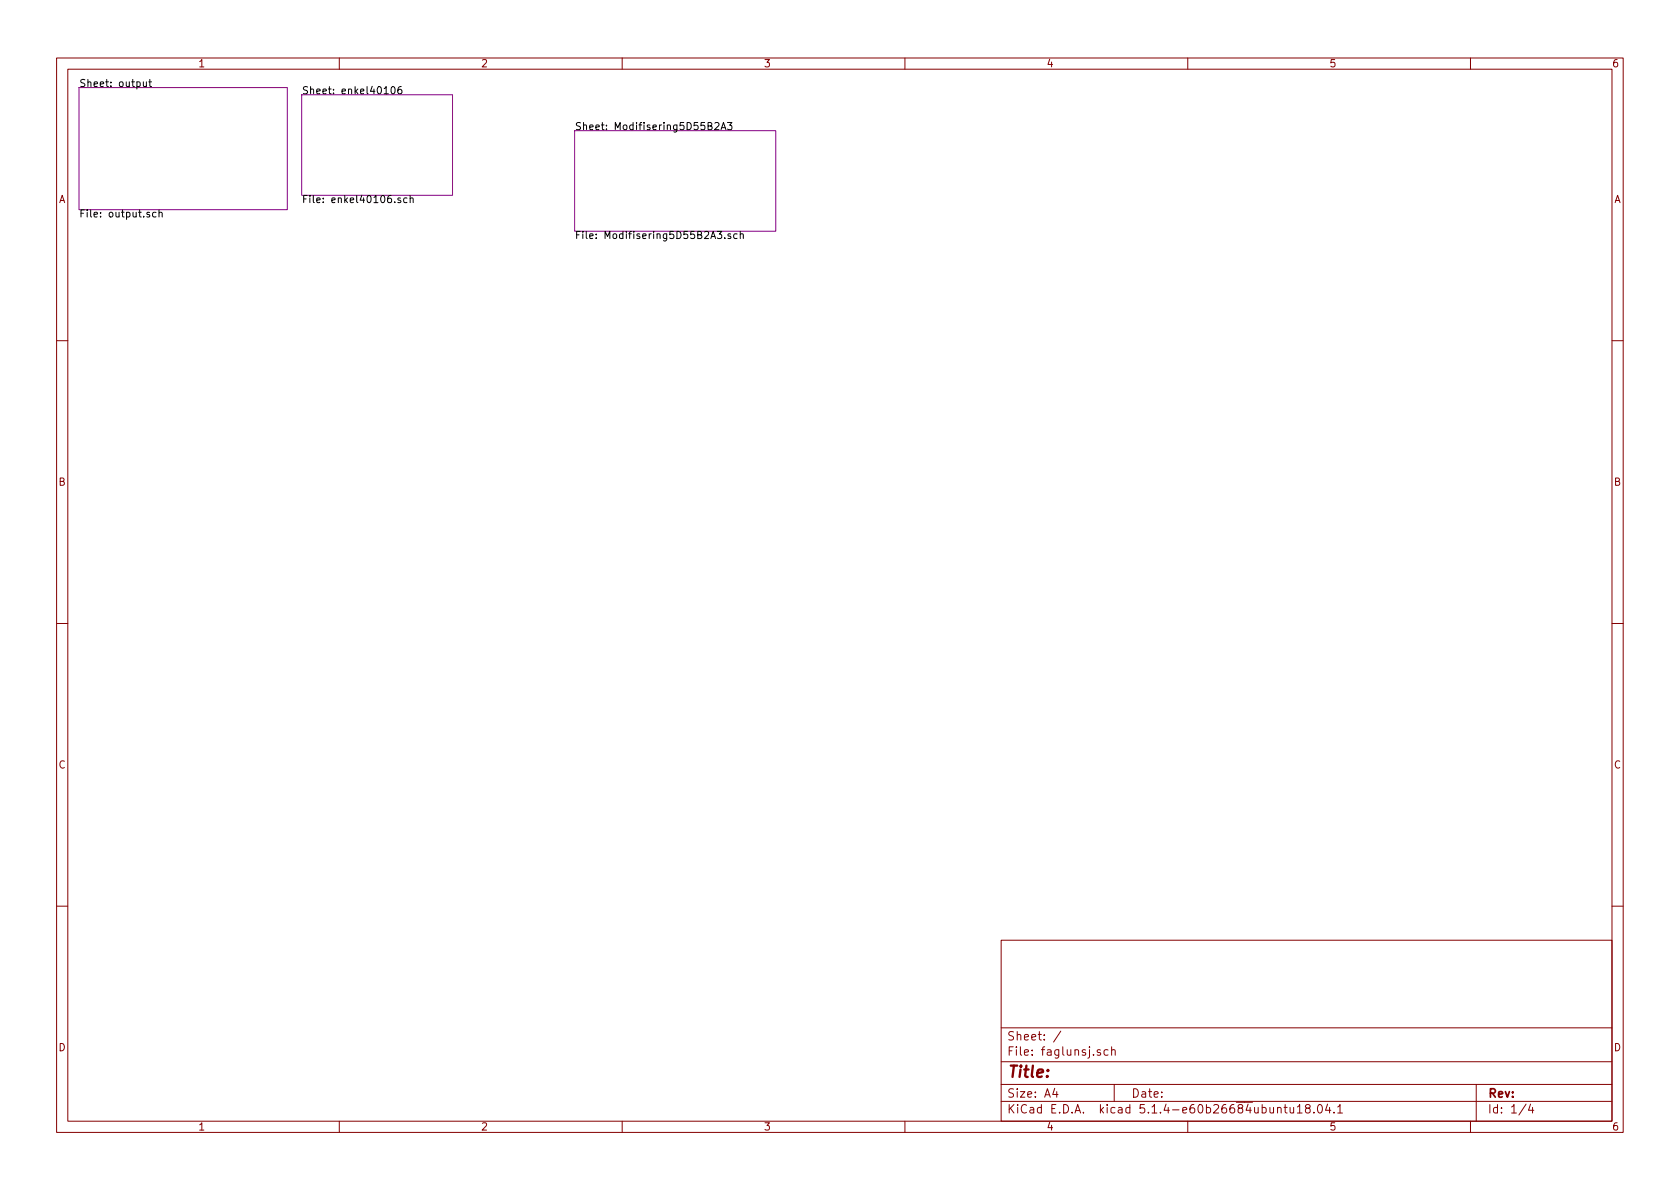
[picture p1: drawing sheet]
<svg xmlns="http://www.w3.org/2000/svg" width="297mm" height="210mm" viewBox="0 0 297 210" stroke-linecap="round" stroke-linejoin="round" font-family="sans-serif">
<g fill="none" stroke="#840000" stroke-width=".18">
<path d="M10 10.3h277v189.9h-277zM12 12.2h273v186.1h-273zM60 10.3v1.9M110 10.3v1.9M160 10.3v1.9M210 10.3v1.9M260 10.3v1.9M10 60.2h2M285 60.2h2M10 110.3h2M285 110.3h2M10 160.2h2"/>
<path d="M177 166.3h108v32h-108zM285 160.2h2M60 198.3v1.9M110 198.3v1.9M160 198.3v1.9M177 194.8h108M177 191.8h108M177 187.8h108M177 181.8h108M186.5 192.5l-.4 1h1M186.8 193v1M187.6 182.3l-1.3 2"/>
<path d="M194.6 185.7l-.4-.1-.2 .2 .1 .2 .5 .2v.3h-.6M195.9 185.7l-.4-.1-.3 .3 .1 .6h.6M196.5 185.7l.3-.1 .3 .1 .1 .9M196.5 185.1v1.5M197 191.8v3M210 198.3v1.9M225.9 196l.2-.2 .3 .1 .1 .9M227 195.8h.6M227.2 195.3v1.3l.4 .2M228.1 195.8l.1 .9 .3 .1 .2-.1M228.7 195.8v1M229.4 195.8l.4-.5v1.5"/>
<path d="M229.4 196.8h.8M231.1 196l-.3-.3 .1-.3a.48 .48 0 0 1 .7 .1l-.1 .4a.52 .52 0 0 0-.6 .2 .52 .52 0 0 0 0 .6l.5 .1 .2-.1v-.4l-.2-.3M232.3 196.7v.1M233.1 195.4l.2-.1a.8 .8 0 0 1 .5 .8 .8 .8 0 0 1-.5 .7 1 1 0 0 1-.2-1.4zM234.7 195.2l-.3 1.1h.9M235.1 195.8v1M235.9 196.7v.1M236.5 195.8l.4-.5v1.5M236.5 196.8h.9M260 198.3v1.9M261 191.8v6.5M269.8 195.2l-1.2 2"/>
<path d="M270.6 195.2l-.3 1.1h.9M271 195.8v1"/>
</g>
<path d="M14 15.5h36.8v21.6h-36.8zM53.3 16.8h26.7v17.7h-26.7zM101.6 23.1h35.6v17.8h-35.6z" fill="none" stroke="#840084" stroke-width=".18"/>
<g fill="none" stroke="#000" stroke-width=".18">
<path d="M25.3 14.5l.1 .8h.3l.2-.1M25.9 14.5v.8M26.3 14.5h.5M26.5 14v1.1l.3 .2M67.9 16.6h.8M69.2 15.4l.2-.1a.67 .67 0 0 1 .5 .6 .67 .67 0 0 1-.5 .7l-.2-.1-.1-.4zM70.9 15.3l-.3 .1a.81 .81 0 0 0 0 1.2l.3-.1 .2-.5-.3-.2h-.2l-.3 .2M26.4 37.6l-.3-.1-.1 .2v.2l.4 .1v.3h-.4M27.6 37.6l-.4-.1-.2 .3 .1 .5h.5M28.1 37.7l.2-.2 .3 .1 .1 .8M28.1 37.1v1.3M70.8 35h-.3l-.2 .2 .1 .2 .4 .1v.3h-.5"/>
<path d="M72 35h-.4l-.2 .2 .1 .6h.5M72.5 35.1l.2-.1h.3l.1 .8M72.5 34.6v1.2M125.2 22.3l.5-.1 .2-.2-.1-.2-.6-.1v1.2h.5l.2-.1v-.3l-.3-.2M126.4 21.8l.5-.1 .2 .1v.2v.2l-.8 .7h.8M127.5 22.9l.4-1.2 .4 1.2M127.6 22.6h.6M128.6 21.7h.8l-.4 .4 .4 .2-.1 .6h-.5l-.2-.1M126.8 40.9h.8l-.4 .5 .4 .1v.6l-.2 .1-.6-.1M128.1 42.1v.1M129.2 41.4l-.3-.1-.2 .2 .1 .2 .4 .1v.3h-.5M130.3 41.4l-.3-.1-.3 .3 .1 .5h.5"/>
<path d="M130.9 41.5l.2-.2 .3 .1v.8M130.9 40.9v1.3"/>
</g>
<text font-size="2.8" fill="#840000" x="178" y="190.5">Title:</text>
<g font-size="2.1" fill="#840000">
<text x="178" y="184">Sheet: /</text>
<text x="178" y="186.7">File: faglunsj.sch</text>
<text x="178" y="196.9">KiCad E.D.A. kicad 5.1.4-e60b26684ubuntu18.04.1</text>
<text x="178" y="194.1">Size: A4</text>
<text x="200" y="194.1">Date:</text>
<text x="263" y="194.1">Rev:</text>
<text x="263" y="196.9">Id: 1/4</text>
</g>
<g font-size="1.8" fill="#840000">
<text x="35" y="11.9">1</text>
<text x="85" y="11.9">2</text>
<text x="135" y="11.9">3</text>
<text x="185" y="11.9">4</text>
<text x="235" y="11.9">5</text>
<text x="285" y="11.9">6</text>
<text x="10.4" y="35.9">A</text>
<text x="285.4" y="35.9">A</text>
<text x="10.4" y="85.9">B</text>
<text x="285.4" y="85.9">B</text>
<text x="10.4" y="135.9">C</text>
<text x="285.4" y="135.9">C</text>
<text x="10.4" y="185.9">D</text>
<text x="285.4" y="185.9">D</text>
<text x="35" y="199.9">1</text>
<text x="85" y="199.9">2</text>
<text x="135" y="199.9">3</text>
<text x="185" y="199.9">4</text>
<text x="235" y="199.9">5</text>
<text x="285" y="199.9">6</text>
</g>
<g font-size="1.8">
<text x="14" y="15.4">Sheet: output</text>
<text x="53.3" y="16.7">Sheet: enkel40106</text>
<text x="101.6" y="23">Sheet: Modifisering5D55B2A3</text>
<text x="53.3" y="35.9">File: enkel40106.sch</text>
<text x="14" y="38.4">File: output.sch</text>
<text x="101.6" y="42.3">File: Modifisering5D55B2A3.sch</text>
</g>
</svg>
